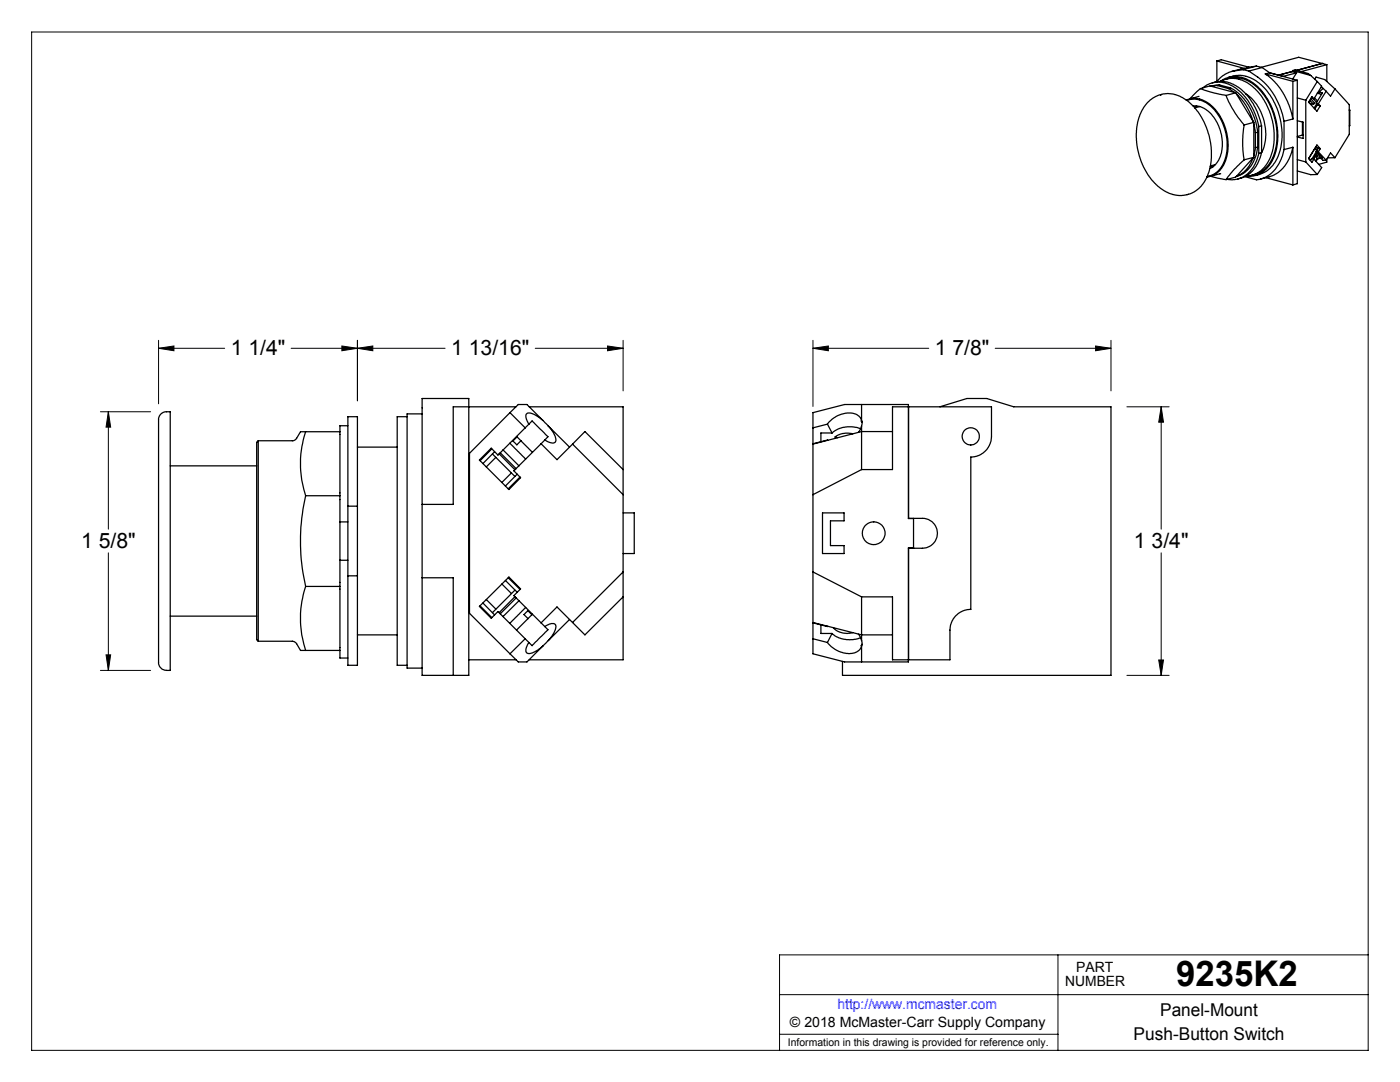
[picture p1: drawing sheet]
<svg xmlns="http://www.w3.org/2000/svg" width="279mm" height="216mm" viewBox="0 0 279 216" stroke-linecap="round" stroke-linejoin="round" font-family="sans-serif">
<g fill="none" stroke="#000" stroke-width=".2">
<path d="M6.3 6.4h266.7v203.2h-266.7zM31.6 69.5l3.1-.5v1zM31.6 69.5h13.2M31.6 67.9v12.7M58.1 69.5h30.7M68.2 69l3.1 .5-3.1 .5zM71.3 69.5l3.1-.5v1zM71.3 67.9v12.1M106.8 69.5h17.6M121.2 69l3.2 .5-3.2 .5zM124.4 67.9v10.1M162.2 69.5l3.1-.5v1z"/>
<path d="M162.2 69.5h23.1M162.2 67.9v13.2M198.6 69.5h23.1M218.7 69l3 .5-3 .5zM221.7 67.9v10.1M20 82.2h10.1M21.6 82.2l.5 3h-.9zM21.6 82.2v23.4M224.9 81.2h8.4M231.7 81.2l.5 3h-1zM231.7 81.2v24.4M21.6 110.3v23.5"/>
<path d="M231.7 110.3v24.5M20 133.8h10.1M21.2 130.7h.9l-.5 3.1zM224.9 134.8h8.4M231.2 131.7h1l-.5 3.1zM155.6 198.5h117.4M211.1 190.5v19.1M273 190.5h-117.4v19.1M155.6 206.4h55.5"/>
</g>
<path d="M71.3 69.5l3.1-.5v1zM121.2 69l3.2 .5-3.2 .5zM31.6 69.5l3.1-.5v1zM68.2 69l3.1 .5-3.1 .5zM21.6 82.2l.5 3h-.9zM21.2 130.7h.9l-.5 3.1zM162.2 69.5l3.1-.5v1zM218.7 69l3 .5-3 .5zM231.7 81.2l.5 3h-1zM231.2 131.7h1l-.5 3.1z" fill="#000"/>
<g fill="none" stroke="#000" stroke-width=".25">
<path d="M231.6 18.9h.1M236.7 20a5 5 0 0 1 5.8 1.8l1.1 1.5 .7 1.4 .5 1.8 .3 2.1a6.6 6.6 0 0 1-2.8 6.3l-1.4 .4M239.3 19.2l-1.9 .6M239.6 17.7l-2.1 2M239.6 17.7l2.8 .9 2.3 .4M240.1 17.5a5.4 5.4 0 0 1 7.2 .6l1.2 1.2 1.4 2.2 .9 2.1 .4 1.7M241.7 17.2l-.2-.1-1.9 .6M241.7 17.2l4.7 1.3M241.9 16.5l1.6-.3a8 8 0 0 1 6.5 4.4l.9 1.7 .9 2.8M242.9 12.2l5.5 1.5M242.9 12.2l.8-.3 5.5 1.5M242.9 12.2v4.1"/>
<path d="M243 17.1l-1.3 .1M243 17.1l2.1 .6M243.4 17h-.9l-.8 .2M243.4 17l2.2 .5M243.4 17l-.4 .1M243.6 16.2a5.4 5.4 0 0 1 6.8 .6 13.3 13.3 0 0 1 3.5 15.4 5.2 5.2 0 0 1-5.3 3M243.6 16.2a5.8 5.8 0 0 1 7 1.7 13.1 13.1 0 0 1 2.7 14.1 5.2 5.2 0 0 1-4.6 3.1M244.7 19l.1 .3a21.8 21.8 0 0 0 3.5 5.6M244.7 15.8l.6-.2a6.7 6.7 0 0 1 6.8 3.2 12.9 12.9 0 0 1 1.5 13.4 5.4 5.4 0 0 1-3.2 2.6l-.6 .2M245.1 17.7l1.3 .8M245.2 15.4l.9-.2a6.6 6.6 0 0 1 6.5 2.7 13.6 13.6 0 0 1 2.2 13.8 5.9 5.9 0 0 1-3.5 3.1l-.8 .2M245.6 17.5l.9 .6 1.2 1 1.5 2 1.1 2.4 .7 2.9"/>
<path d="M245.6 17.5l-.5 .2M246.4 18.5h.2M246.6 18.5l-1.9 .5M246.6 18.5l.2 .3M246.8 18.8l1 1 .9 1.3 .9 1.7 .4 1.4M246.8 18.8l3.2 5.4M248.1 13.9l-2.9 .6-1.1 .6-1.3 1.2M248.1 13.9l1.1 .3M248.4 13.7l-2.6 .6M248.6 18.7a9.8 9.8 0 0 1 3.1 11.8M249.2 14.2l3 2.1 1.8 2.2 1.4 2.7 .9 3M249.2 13.4l-.8 .3"/>
<path d="M250.8 13.2l-2.7 .7M250.8 13.2l1.1 .3M250.8 13.2l-1.6 .2M251.9 13.5l-2.7 .7M251.9 13.5l1.5 1M252.5 14.7l2 1.7 1.5 2.1 1.3 2.6 .7 2.6M252.5 14.7l5.5 1.5M253.4 14.5l5.5 1.5M253.4 14.5l-.9 .2M257.8 14.3l1 .2M257.8 14.3l-2.6 .7-1.8-.5M258 14.1l-.2 .2"/>
<path d="M258 14.1l3.6 1M258 14.1l.5-.2 2.6 .8 .5 .4M258 16.2v7.5M258.8 14.5l-.8 1.3M258.8 14.5l-2.7 .7M258.9 16l-.9 .2M258.9 16v20.7l-.9 .2M258.9 19.5l1.7 .5M261.6 15.1l1.3 1.2M261.6 19.7l.7 .8-.2 .3M261.7 19.5l.5 .2M262.1 19.7l.6 .7"/>
<path d="M262.2 19.7l-.4-.4-.6 1.1 1.6 1.8 .7-1.1M262.3 19.5l.6 .6M262.4 15.8l.2-.4 1.8 .5 2 1.8M262.9 16.3l-2.3 3.7M262.9 16.3l.9 .9-1.6 2.5M262.9 18.6l.8 .2M263.3 18.4l-.1 .1-.3 .1M263.3 18.4l.6 .2-1.2 2M263.7 17.4l.3 .2M263.9 12.7h.1M263.9 12.7l-5.1 1.3M263.9 12.7l-4.7-1.3-7.5 2"/>
<path d="M263.9 12.7l.9 .2M264.1 17.6l-.8 .8M264.1 17.6l.6 .6M264.7 18.2l-1.6 2.5M264.8 12.9l-5.1 1.4M264.8 12.9v3.3M266.4 17.7l-.9 1.5-.8-1M266.4 17.7l2.9 3.2v5.9l-2.9 4.7M229 20.5l1-.9 1.1-.6a6 6 0 0 1 6.7 1.8 13.7 13.7 0 0 1 2.9 14.9 5.9 5.9 0 0 1-9.5 1.6l-1.4-1.5-1.5-2.4-.9-2.2-.5-2.1-.1-2.5 .2-2.1 .7-2.1zM236.9 20a5.2 5.2 0 0 1 5.8 2.4l1.1 1.7 .9 2.5 .2 1.6-.1 2.4a5 5 0 0 1-3.9 4.6M238.1 21.1h.8l.8 .2 1.4 .9 1.3 1.5 .8 1.4 .6 2 .1 2.1-.3 2-.7 1.2a3.2 3.2 0 0 1-1.5 1.3M238.8 21.1l-.4 .4"/>
<path d="M239.4 21.3l-1 .2M241.5 33.2l.6 .1M241.6 35.2l3.1 .6M242.5 32.8l-1 .3M243.4 34.7h.1M243.4 34.7l-1.9 .5M246.8 35.2l-.2 .1-1.9 .5M248.3 24.9a21.5 21.5 0 0 0 0 7M248.3 31.9l-2 1.9-1.6 2M250 31.5l-.6 1.5-.7 .9-.9 .8-1 .5M250 24.2l.2 .2M250 31.5l-3.2 3.7"/>
<path d="M250.2 24.7l.3 1.8M250.2 24.4l-1.9 .5M250.2 31.4l-1.9 .5M250.2 24.4v7M250.2 31.4l-.2 .1M250.5 29.5l-.3 1.6M250.5 26.5v3M251 29.4l-.1 .3a6.1 6.1 0 0 1-4.2 5.5M251 26.4l-.5 .1M251 26.4v3M251 29.4l-.5 .1M251.2 30.6l-.4 1.4-1 1.8a4.8 4.8 0 0 1-4.9 2"/>
<path d="M251.2 25.3v5.3M251.8 30.4l-.8 2.1-.8 1.3a5.2 5.2 0 0 1-2.6 1.8l-.5 .1M251.8 25.1l-.6 .2M251.8 30.4l-.6 .2M251.8 25.1v5.3M252.6 35.5l5.4 1.4M256.3 29.8l-.4 1.3-.7 1.6-.7 1.1-1.3 1.2-.8 .5-1.5 .4-2.5-.7M256.3 24.2v5.6M258 29.4l-.7 2.3-1 1.5-.7 .8-1.6 1-2.4 .7M258 29.4v7.5M258 29.4l-1.7 .4M258 23.7l-1.7 .5"/>
<path d="M258.9 31.9l1.7 .4M258.9 24.1l1.2 .3v3.2l-1.2-.3M258.9 34.1l2.7 .8 1.3-.1M259.9 27l-1 .2M259.9 27h.2M259.9 24.3v2.7M260.6 32.3l2.3 2.5M260.6 20v12.3M261.3 20.1v.4M261.4 20l.7 .8M261.4 20.6l.7 .2M261.5 32h.1"/>
<path d="M262.2 31.7l1.6 1.7-.9 1.4M262.2 31.7l-.4-.1-.3 .4M262.3 29.8h.1M262.3 29.8l-1.1 1.8 .3 .4M262.5 31.1l-.4 .6M262.5 29.5l.3 .4M262.6 29.3l.4 .4M262.7 30.7l.2 .5M262.7 20.6l.4 .1M262.7 20.6l.4 .4 .4 .1M262.7 30.2l.4 .1M262.7 30.2l1.2 1.3-.6-.1"/>
<path d="M262.7 30.2l-.8 1.4M262.8 30.6l.3 .2 .2 .6M262.8 20.7l-.5 .9M262.8 29.9h.1M262.8 30.5l.2 .1M262.9 31.2l-.3-.3v.4l.3 .2-.4 .6M262.9 30.4l-.8 1.3M262.9 31.2h-.3M263 20.9l-.6 .8M263.1 30.3l1.6 1.7M263.1 20.7l.4 .4M263.3 31.4l.8 .6h.6"/>
<path d="M263.5 31.5l-.9 .6M263.5 29.7l-.4 .6M263.5 29.7l-.7-.8-1.6 2.7 .6 .8 .4-.7M263.5 29.7l-.4-.2-.4 .7M264.8 31.7v.6l-1.6 .5M266.4 31.5l-.9-1-.8 1.5M266.4 31.5h-1.5M269.3 22h.1M269.3 21.9l.1 .1M269.4 22v3.1h-.1M32.1 82.7l.7-.5h1.2v51.6h-.8a1.76 1.76 0 0 1-1.6-2.3v-47.5a1.56 1.56 0 0 1 .5-1.3zM34 93h17.2"/>
<path d="M51.5 87.9v40.1M51.5 87.9l-.3 .4v39.3l.3 .4M61 86.1h-1l-.9 1.6-.5 .2h-7.1M61 86.1a20.3 20.3 0 0 0 0 12.8M61 98.9a40.5 40.5 0 0 0 0 18.1M61 98.9h6.8M61 86.1h6.8M67.8 86.1v18M69.4 84.9h-1.6v1.2M71.3 89.2h8M81.2 83.1h-1.9v49.7h1.9M84.2 82.6h-3v50.7h3"/>
<path d="M98.1 89.6l-2.3 2.3M98.3 90.6l4.5 4.5M98.7 90.1l-2.3 2.4M99 91.3l-2 1.9M99.6 90.6l3.2 3.1M99.8 90.3l3.2 3.2M99.9 90.4l-.3 .2M100.4 89.8l3.2 3.2M100.5 89.7l-.1 .1M101.7 88.4l3.2 3.2M101.8 82.3l-8.1 8.2v31.9l8.1 8.1M101.8 82.3l3 3.1"/>
<path d="M101.8 82.3l1.6-1.6h1.8l3.1 3.2M102.1 94.4l-1.9 1.9M103 93.5l-.3 .2M103 81.2h-12.5v19.4h-6.3M103.1 87.1l.1 .1M103.2 87.2l-.8 .8 .1 .2 .7 .6 .8-.9M103.2 87.2l.8 .7M103.2 94.6l-2.3 2.4M103.6 92.9h-.1M103.8 95.2l-2.4 2.3M104 87.9l2.3 2.3M105.6 81.2h18.8v50.5h-18.8"/>
<path d="M108 88.5l3.2 3.2 3.1-3.1M108.3 83.9l-1.1-.9-1-.5a.77 .77 0 0 0-1.1 .1 .77 .77 0 0 0 0 1l.5 1M108.3 83.9l1.1 1.1M108.7 87.8l.7-.7-3.2-3.1-6.8 6.8-1.4-1.4-2.3 2.4 5.9 5.9 2.3-2.4-1.3-1.4 5.4-5.4M108.7 87.8l-.7 .7M109.4 85l.7 .8 .7 1.4a.74 .74 0 0 1 .1 .8 .74 .74 0 0 1-.7 .4l-1.5-.6M109.4 85l4.3 4.2M114.3 88.6l10.1 10.1M114.3 88.6l2.4-2.5 7.7 7.6M165.1 84.6l1 1.8M165.1 84.6l-2.9 .8M165.2 87.8l-3 .7"/>
<path d="M166.1 86.4h-2.3v1.7M166.7 87.2v.3M166.7 87.2l.4 .1M170.2 86.6l-.8-.2-1.2 .1-1.5 .7M171.8 85.5l-.9-.2-1.3-.1a4.9 4.9 0 0 0-3.5 1.2M171.9 93.7h6.2v-12.5h19.8v5.9a4.2 4.2 0 0 1-4.2 4.1v30.4a4.2 4.2 0 0 0-4.1 4.1v6h-11.5v-12.6h-6.2M171.9 83.9l.1 .4-.1 .7M171.9 85l-.6 1.3M171.9 83.9a2.68 2.68 0 0 0-3.4-1.4 5.7 5.7 0 0 0-3.4 2.1M171.9 93.7l-9.7 5M171.9 80.7v3.2M171.9 85v8.7"/>
<path d="M172 84.1l-.1-.1 .1 .2M178.1 86.1h-6.2l-9.7 2.5M181.3 81.2h.1M187.6 81.2l5.4-1.7h3.9l5.4 1.7h19.4v53.6h-53.6v-2.8M61 117a20.3 20.3 0 0 0 0 12.8M61 117h6.8M67.8 111.8v18M67.8 104.1h1.6M67.8 111.8h1.6M67.8 104.1v7.7M69.4 114.9v17.9h1.9v-17.9M69.4 101v-17.9h1.9v17.9"/>
<path d="M69.4 114.9h1.9M69.4 101h1.9M69.4 101v13.9M71.3 101v13.9M84.2 100.6v-21.1h9.4v55.3h-9.4v-19.5M84.2 115.3h6.3v19.5M84.2 100.6v14.7M97 119.6l2 1.9M100.2 116.5l1.9 1.9M100.9 115.8l2.3 2.4M101.4 115.3l2.4 2.3M102.7 119.1l.3 .2"/>
<path d="M102.8 119.1l-3.2 3.1M102.8 117.8l-4.5 4.4M103 119.3l-3.2 3.2M103.5 119.9h.1M103.6 119.9l-3.2 3.1M124.4 114.1l-10.1 10.1M124.4 119.1l-7.7 7.6-5.5-5.6-3.2 3.2M124.4 102.3h2.2v8.2h-2.2M162.2 114.1l9.7 5M164.1 102.3h4.4v1.6h-2.8v5h2.8v1.6h-4.4zM171.9 119.1v8.7M181.3 103.4h2.8a2.98 2.98 0 0 1 3 3 2.98 2.98 0 0 1-3 3h-2.8"/>
<path d="M182.3 103.5h-1v-22.8h-12.7l-6.4 1.6v48.2l6.4 1.6h12.7v-22.8h1M182.3 103.4v6M34 122.9h17.2M51.5 128h6.9l.7 .3 .9 1.5h1M61 129.8h6.8M67.8 129.8v1.5h1.6M71.3 126.7h8M93.6 131.7h9.4M95.8 120.9l2.3 2.3M96.4 120.3l2.3 2.4M99.6 122.2l.3 .2M100.4 123l.1 .1"/>
<path d="M104.8 127.5l-3 3M104.9 121.2l-3.2 3.2M105.4 123.4l-2.3 2.3M105.6 128.2l-.5 1a.74 .74 0 0 0 0 1 .74 .74 0 0 0 .9 .1l1.3-.6 1-.8M106.2 122.7l-.9-.9-.1 .2-.6 .6 .8 .8M106.2 122.7l-.8 .7M106.3 122.6l-.1 .1M108 124.3l1.4 1.4-1.1 1.1-2.1 2-1.4-1.3M108 124.3l-5.4-5.4 1.3-1.4-2.3-2.4-5.9 5.9 2.3 2.4 1.4-1.4 5.4 5.5M108.3 128.9l-3.1 3.2h-1.8l-1.6-1.6M108.7 125l1.2-.5a.72 .72 0 0 1 .9 .1 .72 .72 0 0 1 0 .9l-.3 .8-1.1 1.5M109.4 127.8l-1.1 1.1"/>
<path d="M113.7 123.6l-4.3 4.2M162.2 124.2l9.7 2.5h6.2M162.2 124.3l3 .7M162.2 127.5l2.9 .7M163.8 124.7v1.7h2.3M165.1 128.2l1.3 1.2a4.4 4.4 0 0 0 5 .4l.5-.9M166.1 126.4a5.8 5.8 0 0 0 5.7 .8M166.1 126.4l-1 1.8M166.3 125.2a4 4 0 0 0 3.9 1.1M171.3 126.5l.6 1.3M171.9 127.8l.1 .4-.1 .7M171.9 128.9v3.2"/>
<path d="M172 128.6l-.1 .2 .1-.1M181.3 131.6h.1"/>
<circle cx="193.7" cy="87.1" r="1.71"/>
<circle cx="174.4" cy="106.4" r="2.26"/>
</g>
<text font-size="7.1" x="234.7" y="196.8">9235K2</text>
<g font-size="4.2">
<text x="46" y="70.9">1 1/4&quot;</text>
<text x="90" y="70.9">1 13/16&quot;</text>
<text x="186.5" y="70.9">1 7/8&quot;</text>
<text x="16.2" y="109.4">1 5/8&quot;</text>
<text x="226.3" y="109.4">1 3/4&quot;</text>
</g>
<g font-size="3.5">
<text x="231.6" y="202.8">Panel-Mount</text>
<text x="226.2" y="207.5">Push-Button Switch</text>
</g>
<g font-size="2.8">
<text x="212.6" y="196.8">NUMBER</text>
<text x="214.8" y="194">PART</text>
<text x="157.7" y="205">© 2018 McMaster-Carr Supply Company</text>
</g>
<text font-size="2.8" fill="#00f" x="167.1" y="201.4">http://www.mcmaster.com</text>
<text font-size="2.1" x="157.3" y="208.6">Information in this drawing is provided for reference only.</text>
</svg>
